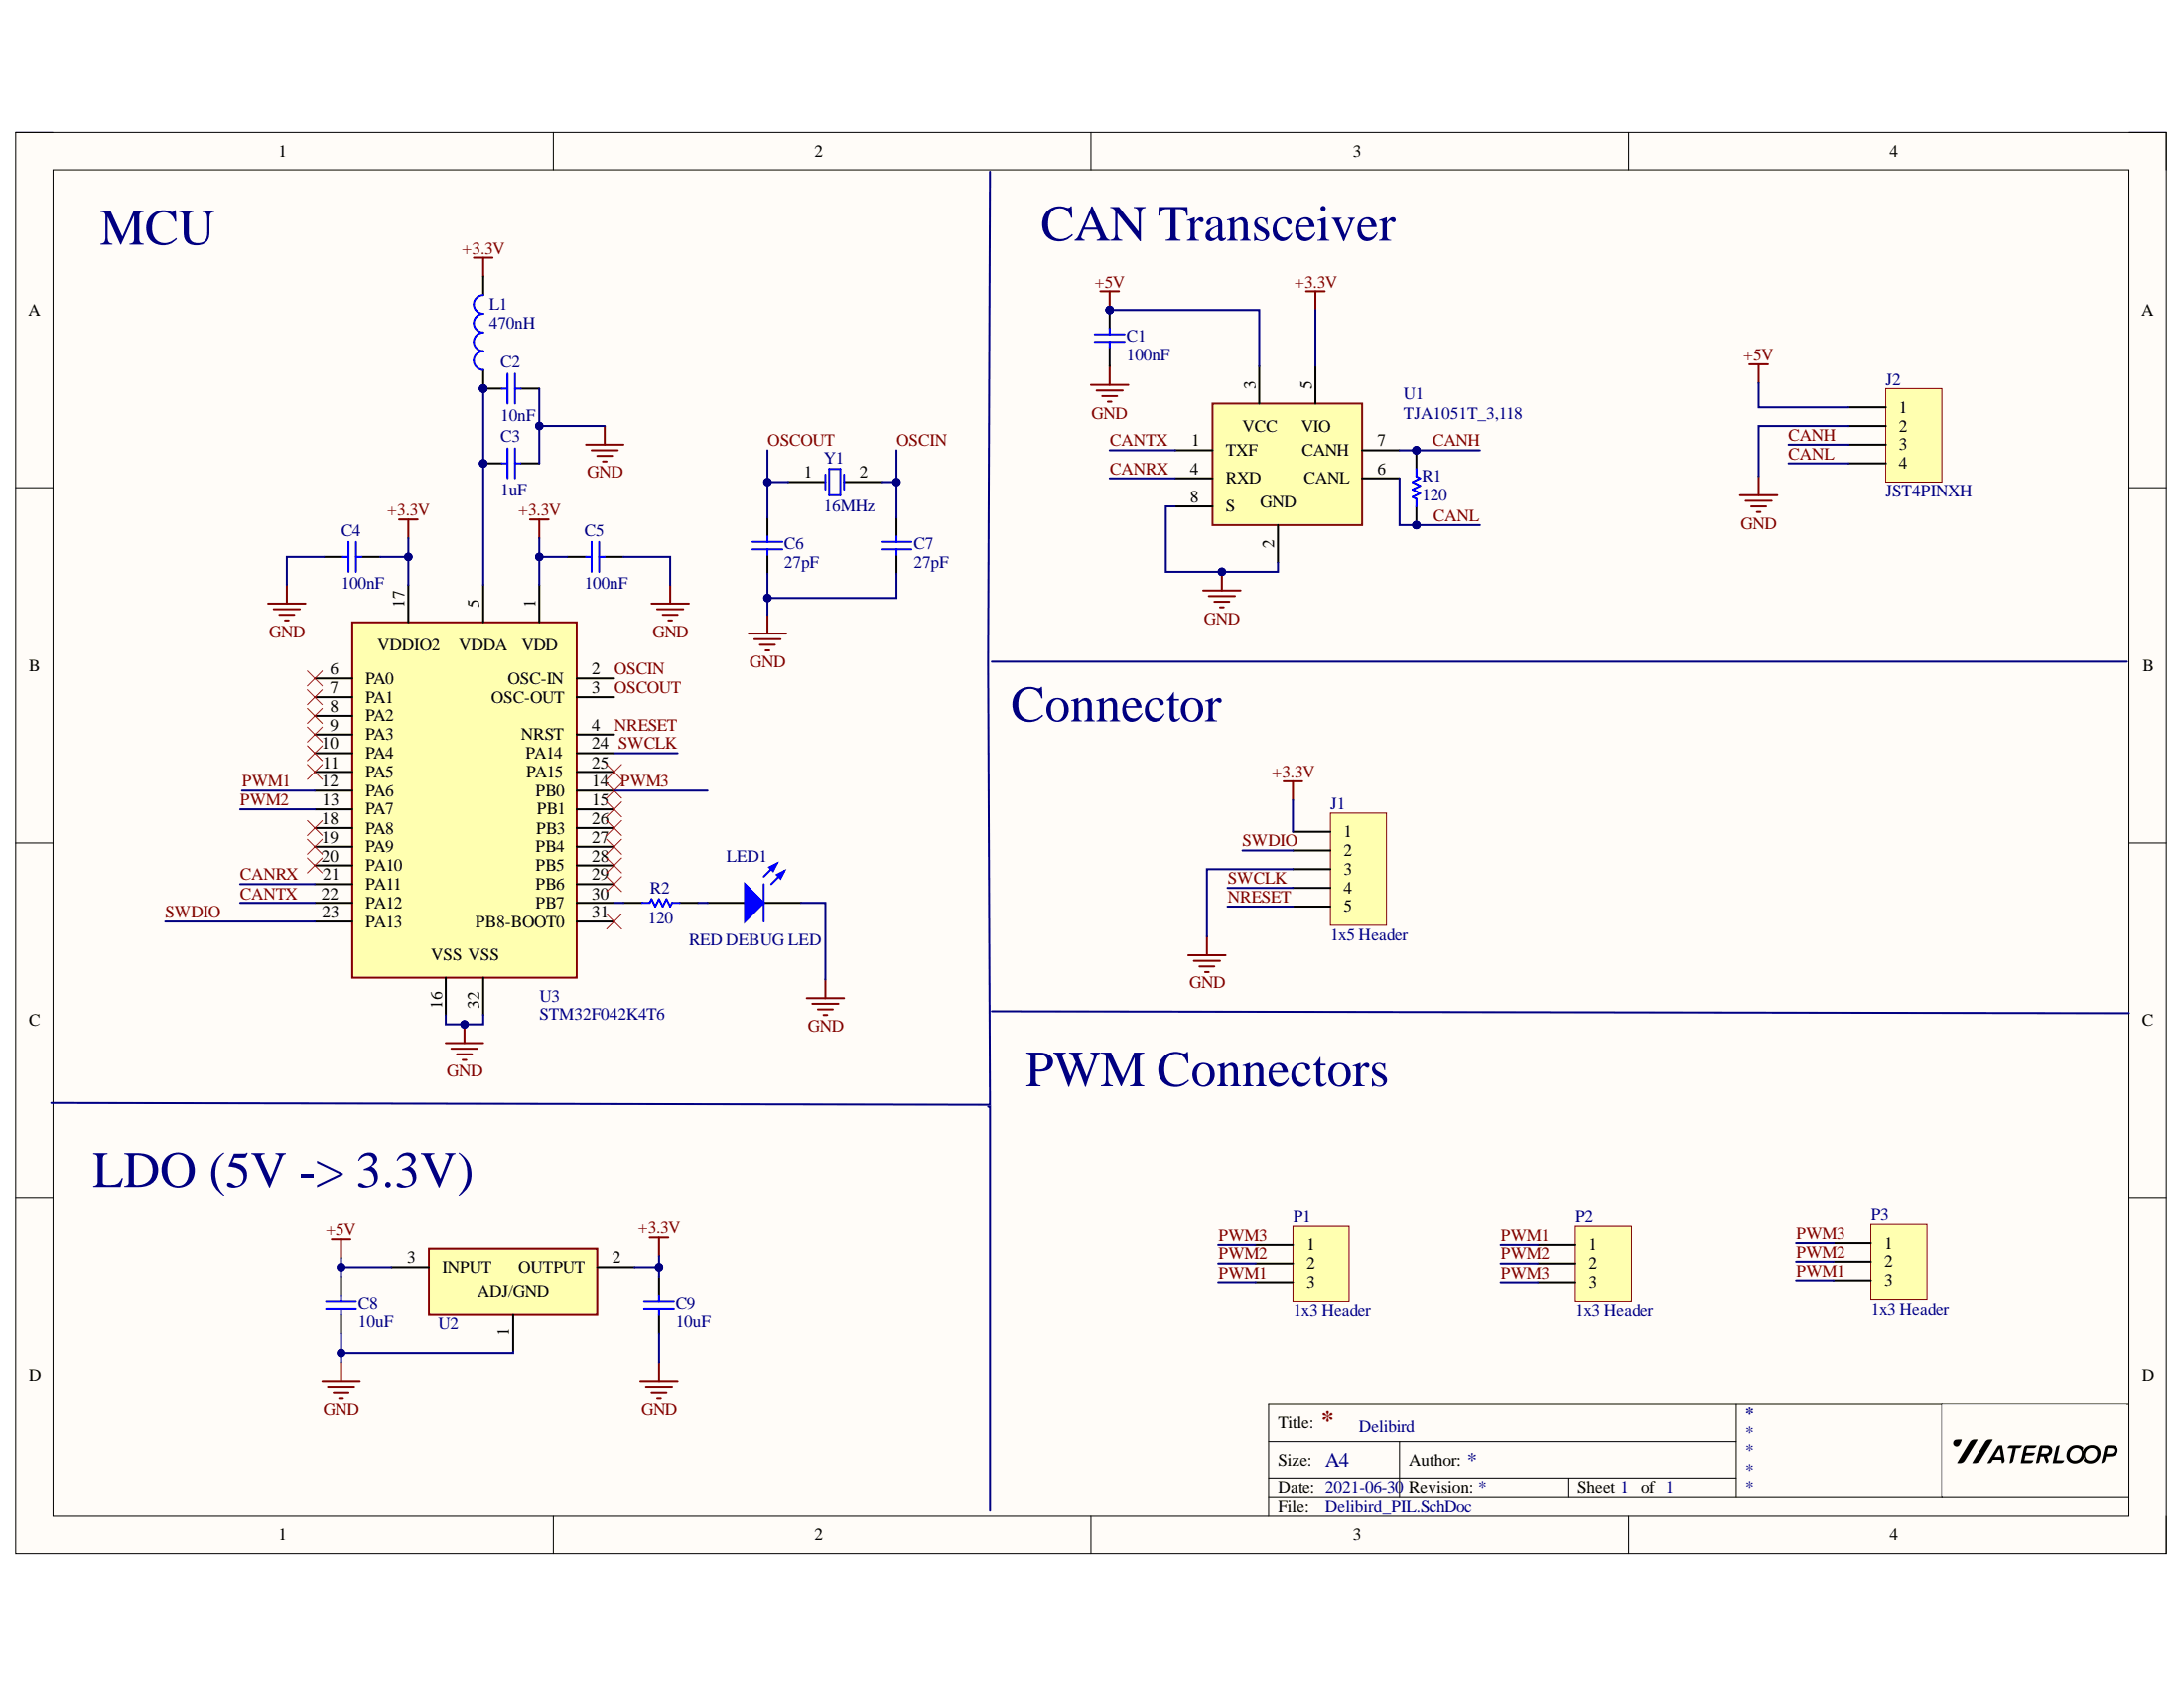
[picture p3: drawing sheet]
# Altium project DelibirdV1.PrjPcb
1 sheet, 22 parts. Net scope: global (net labels, ports and power ports of the same name join across sheets).

## Sheet Delibird_PIL.SchDoc
size A4; SheetNumber: 1; SheetTotal: 1

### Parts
C1  value 100nF  [0805 - Capacitor]  (hidden comment: Capacitor - Nonpolarized)
C2  value 10nF  [0805 - Capacitor]  (hidden comment: Capacitor - Nonpolarized)
C3  value 1uF  [0805 - Capacitor]  (hidden comment: Capacitor - Nonpolarized)
C4  value 100nF  [0805 - Capacitor]  (hidden comment: Capacitor - Nonpolarized)
C5  value 100nF  [0805 - Capacitor]  (hidden comment: Capacitor - Nonpolarized)
C6  value 27pF  [0805 - Capacitor]  (hidden comment: Capacitor - Nonpolarized)
C7  value 27pF  [0805 - Capacitor]  (hidden comment: Capacitor - Nonpolarized)
C8  value 10uF  [0805 - Capacitor]  (hidden comment: Capacitor - Nonpolarized)
C9  value 10uF  [0805 - Capacitor]  (hidden comment: Capacitor - Nonpolarized)
J1  1x5 Header  [HDR1X5]  (no BOM)
J2  JST4PINXH  [B4B-XH]  (no BOM)
L1  value 470nH  [0805 - Capacitor]  (hidden comment: Inductor)
LED1  RED DEBUG LED  [0805 - Resistor]
P1  1x3 Header  [B3B-XH]
P2  1x3 Header  [B3B-XH]
P3  1x3 Header  [B3B-XH]
R1  value 120  [0603 - Resistor]  (hidden comment: Resistor)
R2  value 120  [0603 - Resistor]  (hidden comment: Resistor)
U1  TJA1051T_3,118  [TJA1051T/3,118]  (no BOM)
U2  TLV1117-33IDCYR  [TLV1117]  (value not drawn)  (no BOM)
U3  STM32F042K4T6  [QFP80P900X900X160-32N]  (no BOM)
Y1  value 16MHz  [2-SMD NO LEAD CRSYSTAL]  (hidden comment: Oscillator)

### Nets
+3.3V: C4.1 C5.2 C9.2 J1.1 L1.2 U1.5(VIO) U2.2(OUTPUT) U3.1(VDD) U3.17(VDDIO2)
+5V: C1.2 C8.1 J2.1 U1.3(VCC) U2.3(INPUT)
GND: C1.1 C2.2 C3.2 C4.2 C5.1 C6.1 C7.1 C8.2 C9.1 J1.3 J2.2 LED1.2(K) U1.2(GND) U1.8(S) U2.1(ADJ/GND) U3.16(VSS) U3.32(VSS)
CANH: J2.3 R1.2 U1.7(CANH)
CANL: J2.4 R1.1 U1.6(CANL)
CANRX: U1.4(RXD) U3.21(PA11)
CANTX: U1.1(TXF) U3.22(PA12)
NRESET: J1.5 U3.4(NRST)
OSCIN: C7.2 U3.2(OSC-IN) Y1.2(OSC2)
OSCOUT: C6.2 U3.3(OSC-OUT) Y1.1(OSC1)
PWM1: P1.3 P2.1 P3.3 U3.12(PA6)
PWM2: P1.2 P2.2 P3.2 U3.13(PA7)
PWM3: P1.1 P2.3 P3.1 U3.14(PB0)
SWCLK: J1.4 U3.24(PA14)
SWDIO: J1.2 U3.23(PA13)
NetC2_1: C2.1 C3.1 L1.1 U3.5(VDDA)
NetLED1_1: LED1.1(A) R2.2
NetR2_1: R2.1 U3.30(PB7)

Not connected (* = marked no-connect by the designer): U3 6(PA0)* 7(PA1)* 8(PA2)* 9(PA3)* 10(PA4)* 11(PA5)* 15(PB1)* 18(PA8)* 19(PA9)* 20(PA10)* 25(PA15)* 26(PB3)* 27(PB4)* 28(PB5)* 29(PB6)* 31(PB8-BOOT0)*

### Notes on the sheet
- MCU
- CAN Transceiver
- Connector
- PWM Connectors
- LDO (5V -> 3.3V)
- Delibird
